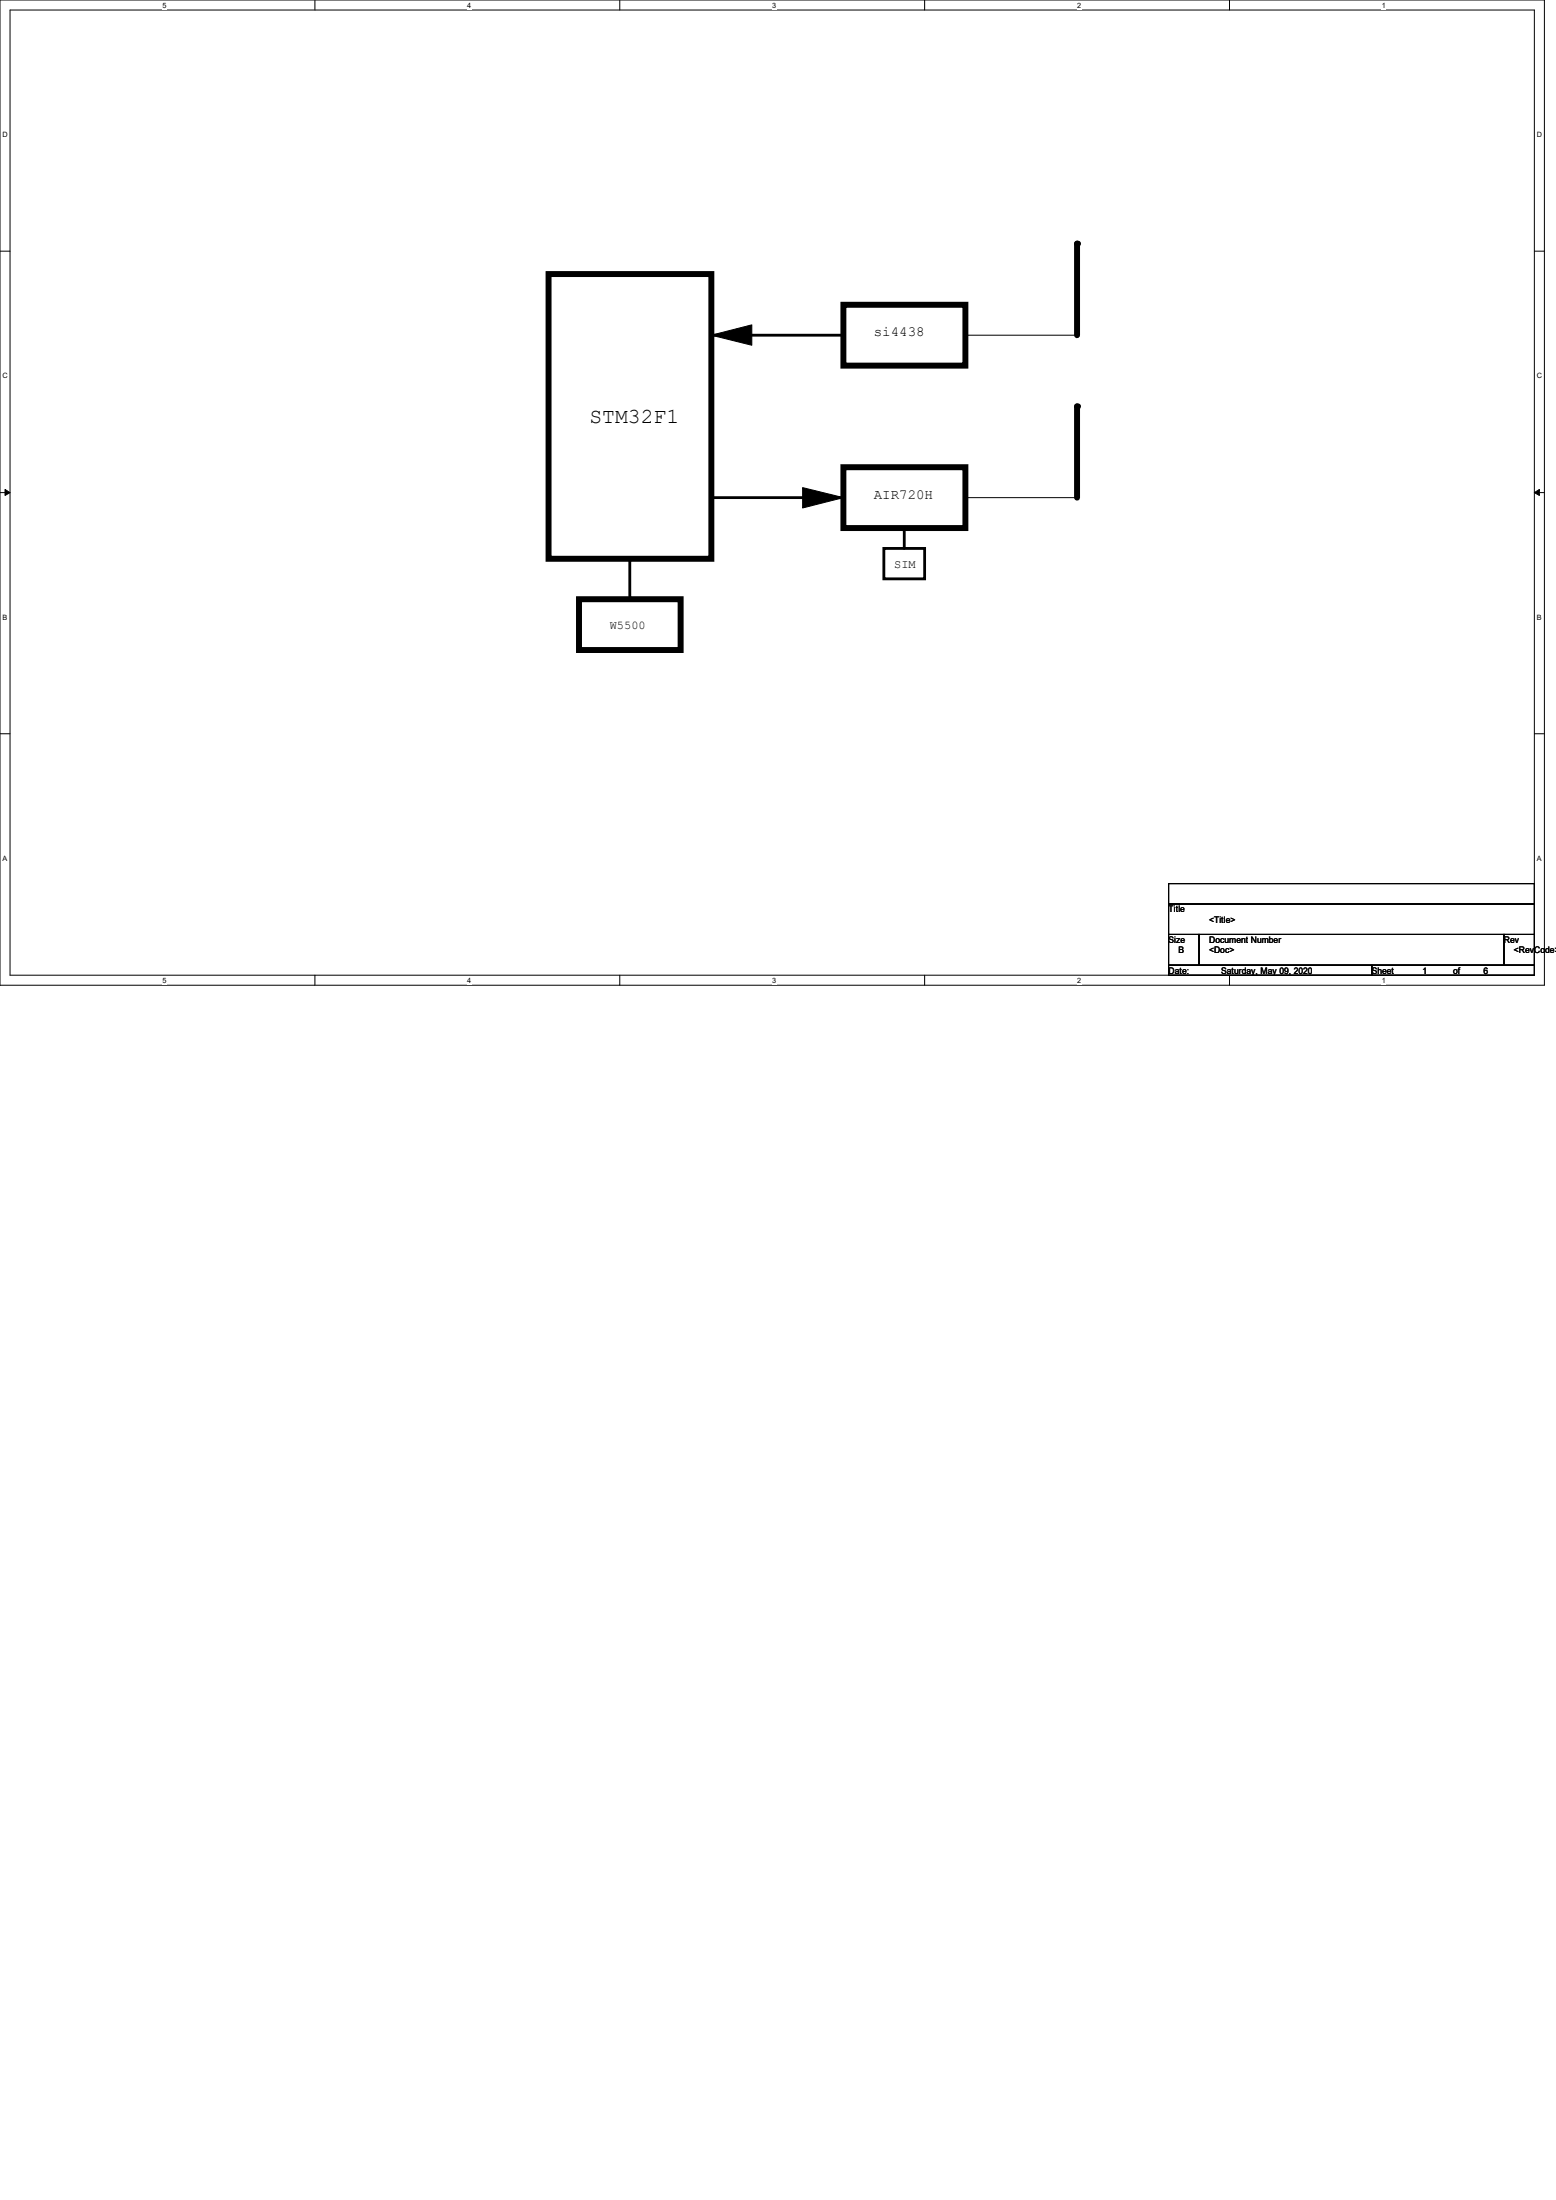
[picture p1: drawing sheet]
<svg xmlns="http://www.w3.org/2000/svg" width="210mm" height="297mm" viewBox="0 0 210 297" stroke-linecap="round" stroke-linejoin="round" font-family="sans-serif">
<path d="M0 0h208.4v133h-208.4zM1.4 1.4h205.7v130.3h-205.7z" fill="none" stroke="#000" stroke-width=".13"/>
<g fill="#fff">
<path d="M21.9 .1h.6v1.1h-.6z"/>
<path d="M21.9 131.8h.6v1.1h-.6z"/>
</g>
<path d="M42.5 0v1.4M42.5 131.7v1.3" fill="none" stroke="#000" stroke-width=".13"/>
<g fill="#fff">
<path d="M63.1 .1h.5v1.1h-.5z"/>
<path d="M63.1 131.8h.5v1.1h-.5z"/>
</g>
<path d="M83.7 0v1.4M83.7 131.7v1.3" fill="none" stroke="#000" stroke-width=".13"/>
<g fill="#fff">
<path d="M104.2 .1h.6v1.1h-.6z"/>
<path d="M104.2 131.8h.6v1.1h-.6z"/>
</g>
<path d="M124.8 0v1.4M124.8 131.7v1.3" fill="none" stroke="#000" stroke-width=".13"/>
<g fill="#fff">
<path d="M145.4 .1h.5v1.1h-.5z"/>
<path d="M145.4 131.8h.5v1.1h-.5z"/>
</g>
<path d="M165.9 0v1.4M165.9 131.7v1.3" fill="none" stroke="#000" stroke-width=".13"/>
<g fill="#fff">
<path d="M186.5 .1h.6v1.1h-.6z"/>
<path d="M186.5 131.8h.6v1.1h-.6z"/>
<path d="M.3 17.6h.8v1.1h-.8z"/>
<path d="M207.4 17.6h.8v1.1h-.8z"/>
<path d="M.3 50.2h.8v1.1h-.8z"/>
<path d="M207.4 50.2h.8v1.1h-.8z"/>
</g>
<path d="M0 33.9h1.4M207.1 33.9h1.3" fill="none" stroke="#000" stroke-width=".13"/>
<g fill="#fff">
<path d="M.3 82.8h.7v1.1h-.7z"/>
<path d="M207.4 82.8h.7v1.1h-.7z"/>
</g>
<path d="M0 66.5h1.4M207.1 66.5h1.3" fill="none" stroke="#000" stroke-width=".13"/>
<path d="M.7 66.1l.7 .4-.7 .4zM207.1 66.5l.7-.4v.8z" fill="#000" stroke="#000" stroke-width=".13"/>
<g fill="#fff">
<path d="M.3 115.3h.7v1.1h-.7z"/>
<path d="M207.4 115.3h.7v1.1h-.7z"/>
</g>
<g fill="none" stroke="#000" stroke-width=".13">
<path d="M130.3 45.3h15.1M145.4 45.3h.1M130.3 67.2h15.1M145.4 67.2h.1M0 99.1h1.4M207.1 99.1h1.3M157.7 119.3h49.4v2.7h-49.4zM157.7 122h49.4v4.2h-49.4zM157.7 126.2h4.1v4.1h-4.1zM157.7 130.3h27.5v1.4h-27.5zM161.8 126.2h41.2v4.1h-41.2zM185.2 130.3h21.9v1.4h-21.9z"/>
<path d="M203 126.2h4.1v4.1h-4.1z"/>
</g>
<path d="M74 37h22v38.4h-22zM145.4 32.9v12.4M113.8 41.1h16.5v8.3h-16.5zM145.4 54.9v12.3M113.8 63.1h16.5v8.2h-16.5zM78.1 80.9h13.8v6.9h-13.8z" fill="none" stroke="#000" stroke-width=".8"/>
<path d="M96 45.3h17.8M85 75.4v5.5M96 67.2h17.8M119.3 74h5.5v4.1h-5.5zM122 71.3v2.7" fill="none" stroke="#000" stroke-width=".38"/>
<g fill="#000">
<circle cx="145.4" cy="32.9" r=".4"/>
<circle cx="96" cy="45.3" r=".19"/>
<circle cx="145.4" cy="54.9" r=".4"/>
<circle cx="85" cy="75.4" r=".19"/>
<circle cx="96" cy="67.2" r=".19"/>
<circle cx="122" cy="71.3" r=".19"/>
</g>
<g fill="#000" stroke="#000" stroke-width=".13">
<path d="M96 45.3l5.5-1.4v2.7z" fill-rule="evenodd"/>
<path d="M108.3 65.8l5.5 1.4-5.5 1.4z" fill-rule="evenodd"/>
</g>
<text font-size="2.9" x="79.5" y="57.2">STM32F1</text>
<g font-size="1.9">
<text x="117.9" y="45.3">si4438</text>
<text x="117.9" y="67.3">AIR720H</text>
</g>
<g font-size="1.6">
<text x="120.7" y="76.7">SIM</text>
<text x="82.3" y="84.9">W5500</text>
</g>
<g font-size="1.2">
<text x="157.7" y="123.2">Title</text>
<text x="163.2" y="124.6">&lt;Title&gt;</text>
<text x="157.7" y="127.3">Size</text>
<text x="157.7" y="131.4">Date:</text>
<text x="159.1" y="128.7">B</text>
<text x="163.2" y="128.7">&lt;Doc&gt;</text>
<text x="163.2" y="127.3">Document Number</text>
<text x="164.8" y="131.4">Saturday, May 09, 2020</text>
<text x="185.2" y="131.4">Sheet</text>
<text x="192" y="131.4">1</text>
<text x="196.1" y="131.4">of</text>
<text x="200.2" y="131.4">6</text>
<text x="203" y="127.3">Rev</text>
<text x="204.3" y="128.7">&lt;RevCode&gt;</text>
</g>
<g font-size="1">
<text x="21.9" y="1">5</text>
<text x="63.1" y="1">4</text>
<text x="104.2" y="1">3</text>
<text x="145.4" y="1">2</text>
<text x="186.5" y="1">1</text>
<text x=".3" y="18.5">D</text>
<text x="207.4" y="18.5">D</text>
<text x=".3" y="51.1">C</text>
<text x="207.4" y="51.1">C</text>
<text x=".3" y="83.7">B</text>
<text x="207.4" y="83.7">B</text>
<text x=".3" y="116.2">A</text>
<text x="207.4" y="116.2">A</text>
<text x="21.9" y="132.7">5</text>
<text x="63.1" y="132.7">4</text>
<text x="104.2" y="132.7">3</text>
<text x="145.4" y="132.7">2</text>
<text x="186.5" y="132.7">1</text>
</g>
</svg>
